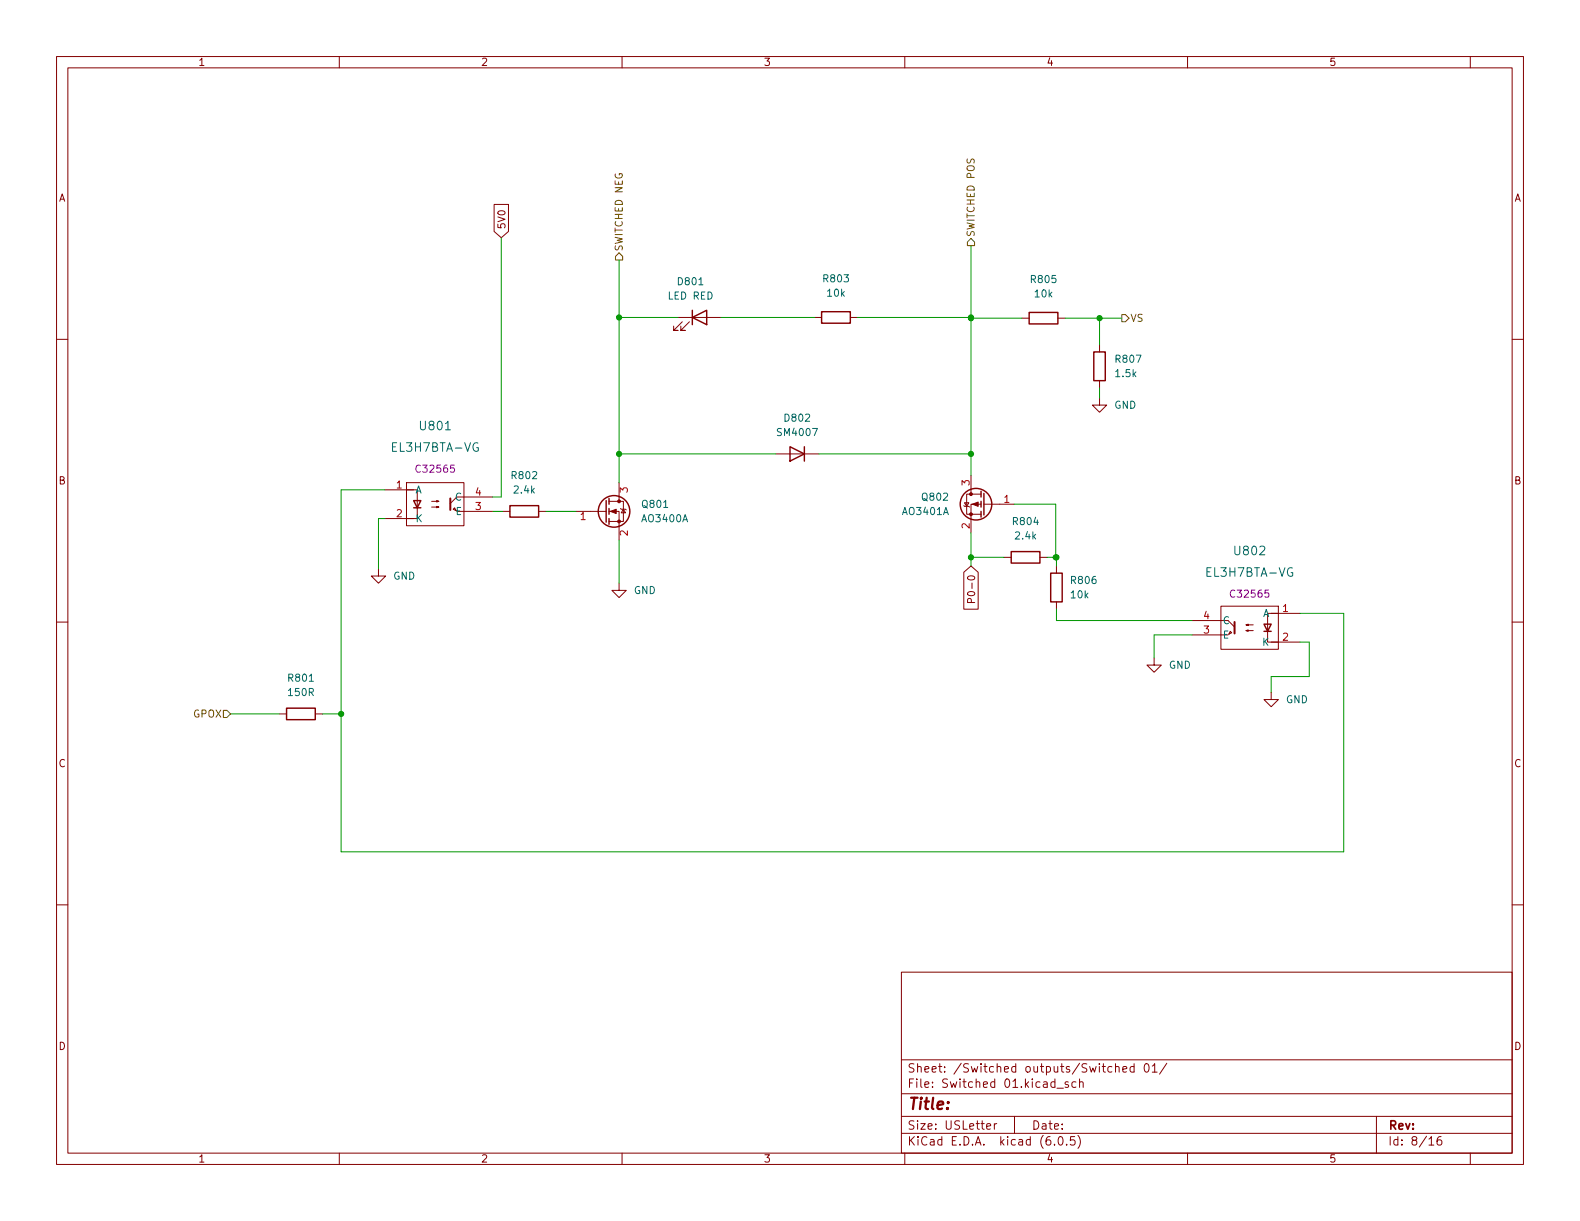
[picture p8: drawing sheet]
<svg xmlns="http://www.w3.org/2000/svg" width="279mm" height="216mm" viewBox="0 0 279 216" stroke-linecap="round" stroke-linejoin="round" font-family="sans-serif">
<g fill="none" stroke="#840000" stroke-width=".18">
<path d="M10 10h259.4v195.9h-259.4zM12 12h255.4v191.9h-255.4zM60 10v2M110 10v2M160 10v2M210 10v2M260 10v2M87.4 36.1h2.5v4.8l-1.3 1.1-1.2-1.1zM10 60h2M119.9 56.1h7.6M120.6 56.9l-1.5 1.5h.8h-.8v-.7M121.9 56.9l-1.5 1.5h.8h-.8v-.7"/>
<path d="M144 56.1h1.3M150.4 56.1h1.2M180.7 56.3h1.3M187.1 56.3h1.2M267.4 60h2M194.4 70.4v1.2h1.3l-1.3 1.3-1.2-1.3h1.2M194.4 61v1.2M194.4 67.3v1.3M68.1 86.6h5.1M68.1 91.7h5.1M71.9 86.6h1.9v5.1h-1.9M71.9 85.3h10.1v7.7h-10.1z"/>
<path d="M76.3 89.7h1.3l-.4 .1v-.3l.4 .2M76.3 88.6h1.3l-.4 .2v-.3l.4 .1M80.1 90l.3-.2 .2 .5zM80.8 87.9l-1.2 1.1M82 90.4h5.1M82 87.9h5.1M88.9 90.4h1.3M95.2 90.4h1.3M101.9 90.4h5.3M107.7 90.4h1.8v5.1M107.7 88.6h2.5v3.6h-2.5M109.5 85.3v3.3"/>
<path d="M109.7 89.9l.2 .1h.7l.1 .2M110.2 90l.4 .7h-.7zM137.2 80.3h7.6M170.4 89.4l.2 .1h.7l.1 .2M170.6 88.9h.7l-.4 .6zM171.7 84.1v3.3M173.5 89.2h-1.8v5M173.5 87.4h-2.6v3.5h2.6M174 89.2h5.3M177.5 98.6h1.3M183.9 98.6h1.3M10 110h2"/>
<path d="M66.9 100.6v1.3h1.3l-1.3 1.2-1.2-1.2h1.2M109.5 103.1v1.3h1.2l-1.2 1.3-1.3-1.3h1.3M170.4 101.2l1.3-1.1 1.3 1.1v6.5h-2.6zM171.8 106.5l-.1-.6-.2-.1-.3 .1-.1 .6h1.3M186.8 100.1v1.2M186.8 106.4v1.3M204.1 116.3v1.3h1.3l-1.3 1.3-1.3-1.3h1.3M210.8 112.3h5.1M210.8 109.7h5.1M215.9 107.2h10.2v7.6h-10.2zM217.2 109.7l1.1 1.2M217.6 111.6l.2 .3-.5 .2z"/>
<path d="M220.3 111.5l.4-.1v.2l-.4-.1h1.3M220.3 110.5l.4-.1v.2l-.4-.1h1.3M224.8 108.5h5.1M224.8 113.5h5.1M226.1 108.5h-1.9v5h1.9M267.4 110h2M49.4 126.2h1.3M55.8 126.2h1.2M224.8 122.4v1.3h1.3l-1.3 1.3-1.3-1.3h1.3M10 160h2M267.4 160h2M159.4 171.9h108v32h-108z"/>
<path d="M159.4 197.4h108M159.4 193.4h108M159.4 187.4h108M174.5 199.2l.7-.2-.1-.3h-.4l-.2 .2v.7h.6M175.8 198.7v1M176.3 198.7h-.3l-.2 .3M179.4 197.4v3M186.9 192.4h1.1M188.9 191.4l-.4-.1-.2 .2 .1 .2 .5 .2v.3h-.6M190.3 191.4l-.5-.1-.3 .3v.4l.2 .2h.6M190.9 191.4l.2-.1 .4 .1v.9M190.9 190.8v1.5"/>
<path d="M197.3 188.7l.2-.1 .3 .1 .1 .9M197.3 188.1v1.5M198.5 189.1l.8-.2-.1-.2-.4-.1-.3 .2 .1 .7h.6M200.5 188.7l-.4-.1-.3 .3v.4l.2 .2h.5M200.5 188.1v1.5M202.5 188.2l.2-.1a.81 .81 0 0 1 .6 .6 .81 .81 0 0 1-.3 .8l-.2 .1a.81 .81 0 0 1-.3-1.4zM203.8 188.5l.4-.4v1.5M203.8 189.6h.8M206.3 188l-1.3 1.9M243.4 197.4v6.5M60 203.9v2M110 203.9v2"/>
<path d="M159.4 200.4h108M160 203.9v2M186.5 202.3v.2M187.3 201h.2a.81 .81 0 0 1 .6 .6 .81 .81 0 0 1-.3 .8l-.2 .1a.81 .81 0 0 1-.6-.6 .81 .81 0 0 1 .3-.9zM188.6 202.3v.2M190 201h-.7v.7l.2-.2 .5 .1 .1 .2-.1 .5-.2 .2-.5-.2M190.6 200.8a1.72 1.72 0 0 1 0 2.2M210 203.9v2M252.7 201.4l.4-.4v1.5M252.7 202.5h.8M254.8 201a.59 .59 0 0 0-.7 .6v.6l.2 .2 .4 .1 .2-.2 .1-.5-.2-.2-.4-.1-.3 .3M260 203.9v2"/>
</g>
<g fill="none" stroke="#840000" stroke-width=".25">
<path d="M122.4 56.1l2.6-1.2v2.5zM122.4 54.9v2.5M145.3 55.1h5.1v2.1h-5.1zM182 55.2h5.1v2.1h-5.1zM139.7 79l2.5 1.3-2.5 1.2zM142.2 79v2.5M193.4 62.2h2.1v5.1h-2.1zM73.2 88.5h1.2l-.6 1.3zM73.2 89.8h1.2M90.2 89.4h5v2h-5zM107.2 88.5v3.8M107.7 88.1v1.1"/>
<path d="M107.7 89.9v1M107.7 91.7v1M173.5 86.9v1M173.5 88.6v1.1M173.5 90.4v1M174 87.2v3.9M178.8 97.5h5.1v2.1h-5.1zM185.8 101.3h2v5.1h-2zM223.5 110.4h1.3l-.6 1.2zM223.5 111.6h1.3M50.7 125.2h5.1v2.1h-5.1z"/>
<circle cx="108.6" cy="90.4" r="2.79"/>
<circle cx="172.6" cy="89.2" r="2.79"/>
</g>
<g fill="#840000" stroke="#840000" stroke-width=".18">
<path d="M172 89.2l1-.4v.7z"/>
<path d="M107.9 90.4l1.1-.4v.8z"/>
<circle cx="171.7" cy="90.9" r=".25"/>
<circle cx="171.7" cy="87.4" r=".25"/>
<circle cx="109.5" cy="92.2" r=".25"/>
<circle cx="109.5" cy="88.6" r=".25"/>
</g>
<path d="M79.6 88.1v2.1M218.3 110v2" fill="none" stroke="#840000" stroke-width=".36"/>
<path d="M84.5 78.4a.75 .75 0 0 0-.9 .5 .75 .75 0 0 0 .5 .9l.5-.1v-.5h-.3M228.5 100.5a.75 .75 0 0 0-.9 .5 .75 .75 0 0 0 .6 .9l.4-.1v-.5h-.3" fill="none" stroke="#006464" stroke-width=".18"/>
<path d="M109.5 44.7l.6 .6v.7h-1.3v-.7zM171.7 42.2l.6 .6v.6h-1.2v-.6zM198.4 55.6h.6l.6 .7-.6 .6h-.6zM39.5 125.6h.6l.7 .6-.7 .7h-.6z" fill="none" stroke="#725600" stroke-width=".18"/>
<g fill="none" stroke="#009600" stroke-width=".18">
<path d="M88.6 42v45.9h-1.5M109.5 56.1h10.4M109.5 46v39.3M127.5 56.1h16.5M151.6 56.1h20.1M171.7 43.4v40.7M171.7 56.3h9M188.3 56.3h10.1M194.4 56.3v4.7M194.4 68.6v1.8M68.1 86.6h-7.8v64h177.3v-42.1h-7.7M68.1 91.7h-1.2v8.9"/>
<path d="M87.1 90.4h1.8M96.5 90.4h5.4M109.5 95.5v7.6M109.5 80.3h27.7M144.8 80.3h26.9M171.7 94.2v5.9M171.7 98.6h5.8M179.3 89.2h7.4v9.4M185.2 98.6h1.6v1.5M186.8 107.7v2h24M210.8 112.3h-6.7v4M229.9 113.5h1.6v6.1h-6.7v2.8"/>
<path d="M40.8 126.2h8.6M57 126.2h3.3"/>
</g>
<g fill="#009600" stroke="#009600" stroke-width=".18">
<circle cx="194.4" cy="56.3" r=".46"/>
<circle cx="171.7" cy="80.3" r=".46"/>
<circle cx="171.7" cy="56.1" r=".46"/>
<circle cx="171.7" cy="56.3" r=".46"/>
<circle cx="186.7" cy="98.6" r=".46"/>
<circle cx="186.8" cy="98.6" r=".46"/>
<circle cx="171.7" cy="98.6" r=".46"/>
<circle cx="109.5" cy="56.1" r=".46"/>
<circle cx="109.5" cy="80.3" r=".46"/>
<circle cx="60.3" cy="126.2" r=".46"/>
</g>
<text font-size="2.8" fill="#840000" x="160.4" y="196.2">Title:</text>
<g font-size="2.1" fill="#006464">
<text x="74.4" y="76.1">U801</text>
<text x="69.6" y="79.9">EL3H7BTA-VG</text>
<text x="213.6" y="102">EL3H7BTA-VG</text>
<text x="218.4" y="98.2">U802</text>
</g>
<g font-size="2.1" fill="#840000">
<text x="160.4" y="189.7">Sheet: /Switched outputs/Switched 01/</text>
<text x="160.4" y="192.4">File: Switched 01.kicad_sch</text>
<text x="160.4" y="202.5">KiCad E.D.A. kicad (6.0.5)</text>
<text x="160.4" y="199.7">Size: USLetter</text>
<text x="182.4" y="199.7">Date:</text>
<text x="245.4" y="199.7">Rev:</text>
<text x="245.4" y="202.5">Id: 8/16</text>
</g>
<g font-size="1.8" fill="#840000">
<text x="35" y="11.6">1</text>
<text x="85" y="11.6">2</text>
<text x="135" y="11.6">3</text>
<text x="185" y="11.6">4</text>
<text x="235" y="11.6">5</text>
<text x="10.3" y="35.6">A</text>
<text x="267.7" y="35.6">A</text>
<text x="89.4" y="40.6" transform="rotate(-90 89.4 40.6)">5V0</text>
<text x="10.3" y="85.7">B</text>
<text x="267.7" y="85.7">B</text>
<text x="172.4" y="105.2" transform="rotate(-90 172.4 105.2)">P0-0</text>
<text x="10.3" y="135.6">C</text>
<text x="267.7" y="135.6">C</text>
<text x="10.3" y="185.7">D</text>
<text x="267.7" y="185.7">D</text>
<text x="35" y="205.6">1</text>
<text x="85" y="205.6">2</text>
<text x="135" y="205.6">3</text>
<text x="185" y="205.6">4</text>
<text x="235" y="205.6">5</text>
</g>
<g font-size="1.8" fill="#725600">
<text x="172.3" y="42" transform="rotate(-90 172.3 42)">SWITCHED POS</text>
<text x="110.1" y="44.5" transform="rotate(-90 110.1 44.5)">SWITCHED NEG</text>
<text x="199.8" y="56.9">VS</text>
<text x="34.2" y="126.9">GPOX</text>
</g>
<g font-size="1.8" fill="#006464">
<text x="118.2" y="53">LED RED</text>
<text x="120" y="50.4">D801</text>
<text x="145.7" y="49.9">R803</text>
<text x="146.4" y="52.5">10k</text>
<text x="182.4" y="50">R805</text>
<text x="183.1" y="52.6">10k</text>
<text x="197.4" y="64.1">R807</text>
<text x="197.4" y="66.7">1.5k</text>
<text x="137.7" y="77.1">SM4007</text>
<text x="138.9" y="74.5">D802</text>
<text x="197" y="72.3">GND</text>
<text x="73.4" y="87.2">A</text>
<text x="80.5" y="88.5">C</text>
<text x="90.6" y="84.7">R802</text>
<text x="91" y="87.2">2.4k</text>
<text x="113.7" y="89.8">Q801</text>
<text x="163.2" y="88.5">Q802</text>
<text x="73.4" y="92.3">K</text>
<text x="80.6" y="91.1">E</text>
<text x="113.6" y="92.3">AO3400A</text>
<text x="159.7" y="91.1">AO3401A</text>
<text x="179.2" y="92.8">R804</text>
<text x="179.6" y="95.4">2.4k</text>
<text x="69.5" y="102.5">GND</text>
<text x="112.1" y="105">GND</text>
<text x="189.4" y="105.8">10k</text>
<text x="189.5" y="103.3">R806</text>
<text x="216.2" y="112.9">E</text>
<text x="216.2" y="110.4">C</text>
<text x="223.3" y="109.1">A</text>
<text x="206.7" y="118.2">GND</text>
<text x="223.3" y="114.2">K</text>
<text x="51.1" y="120.5">R801</text>
<text x="51.1" y="123.1">150R</text>
<text x="227.4" y="124.3">GND</text>
</g>
<g font-size="1.8" fill="#840084">
<text x="73.9" y="83.6">C32565</text>
<text x="217.9" y="105.7">C32565</text>
</g>
<g font-size="1.8" fill="#a90000">
<text x="70.1" y="86.4">1</text>
<text x="84.1" y="87.6">4</text>
<text x="111" y="87.1" transform="rotate(-90 111 87.1)">3</text>
<text x="171.4" y="85.8" transform="rotate(-90 171.4 85.8)">3</text>
<text x="177.6" y="88.9">1</text>
<text x="70.1" y="91.4">2</text>
<text x="84.1" y="90.2">3</text>
<text x="102.6" y="91.9">1</text>
<text x="111" y="94.7" transform="rotate(-90 111 94.7)">2</text>
<text x="171.4" y="93.5" transform="rotate(-90 171.4 93.5)">2</text>
<text x="212.9" y="112">3</text>
<text x="212.9" y="109.5">4</text>
<text x="226.8" y="108.2">1</text>
<text x="226.8" y="113.3">2</text>
</g>
</svg>
